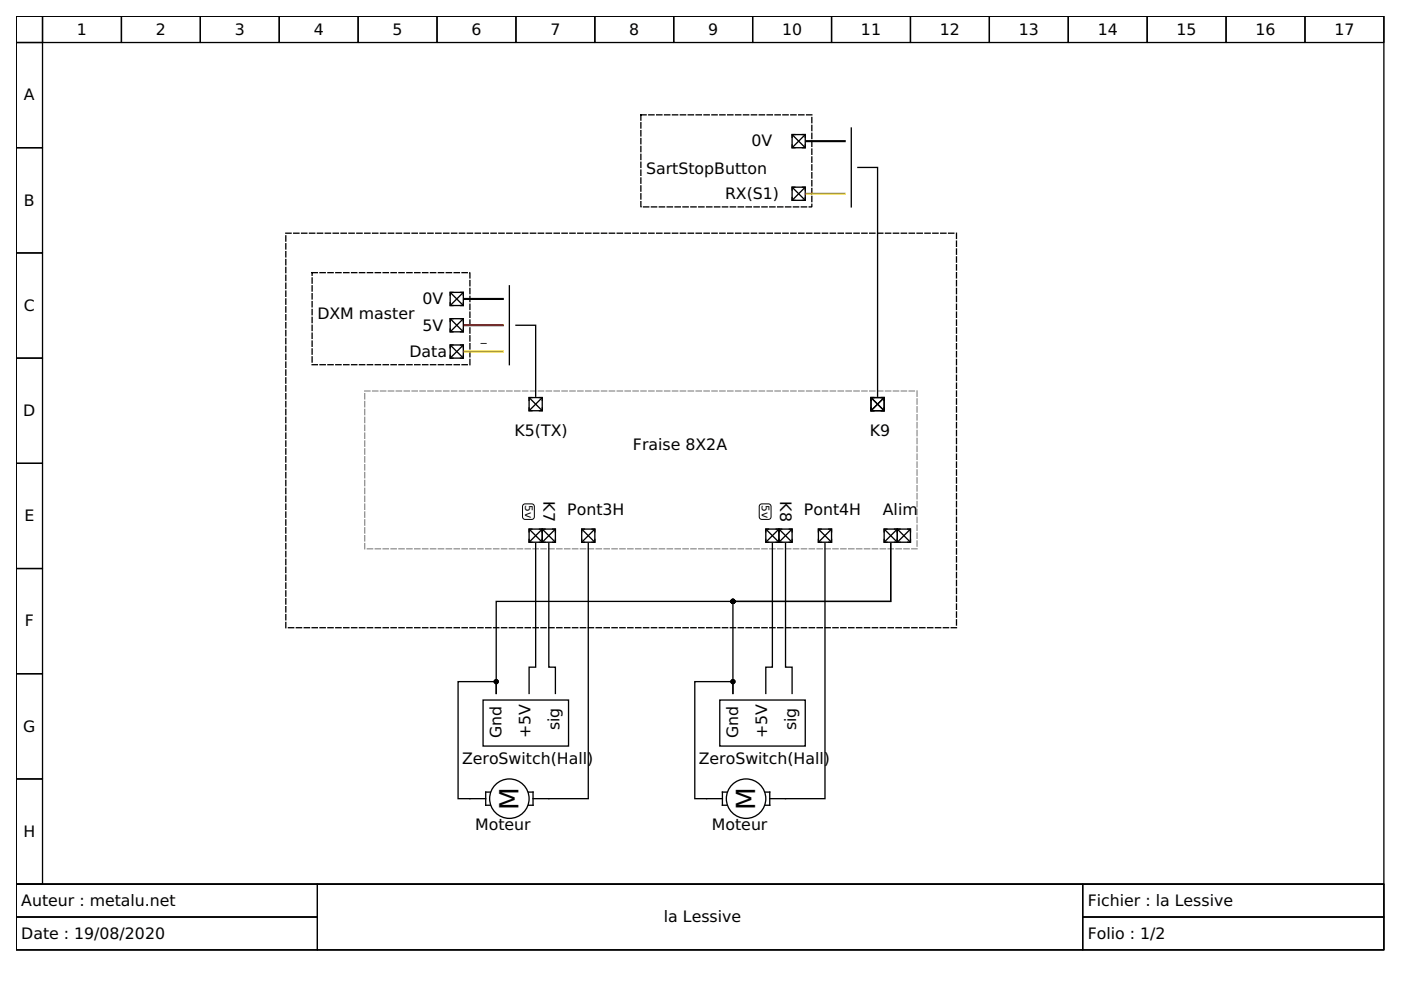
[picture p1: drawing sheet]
<svg xmlns="http://www.w3.org/2000/svg" width="297mm" height="210mm" viewBox="0 0 297 210" stroke-linecap="round" stroke-linejoin="round" font-family="sans-serif">
<g fill="none" stroke="#000" stroke-width=".28">
<path d="M3.4 3.4h290v184.1h-290zM3.4 3.4h5.6v5.6h-5.6zM3.4 9h5.6v22.3h-5.6zM9 3.4h16.7v5.6h-16.7zM25.7 3.4h16.8v5.6h-16.8zM42.5 3.4h16.7v5.6h-16.7zM59.2 3.4h16.7v5.6h-16.7zM75.9 3.4h16.8v5.6h-16.8zM92.7 3.4h16.7v5.6h-16.7zM109.4 3.4h16.7v5.6h-16.7zM126.1 3.4h16.7v5.6h-16.7zM142.8 3.4h16.8v5.6h-16.8z"/>
<path d="M159.6 3.4h16.7v5.6h-16.7zM176.3 3.4h16.7v5.6h-16.7zM193 3.4h16.8v5.6h-16.8zM209.8 3.4h16.7v5.6h-16.7zM226.5 3.4h16.7v5.6h-16.7zM243.2 3.4h16.8v5.6h-16.8zM260 3.4h16.7v5.6h-16.7zM276.7 3.4h16.7v5.6h-16.7zM3.4 31.3h5.6v22.3h-5.6zM167.9 39.7h2.8v2.8h-2.8zM167.9 28.5h2.8v2.8h-2.8zM167.9 30.7v.6h.6"/>
<path d="M168 39.8l2.6 2.6M168 28.6l2.6 2.6M168.5 39.7h-.6v.6M168.5 28.5h-.6v.6M170.1 39.7h.6v.6M170.1 28.5h.6v.6M170.6 39.8l-2.6 2.6M170.6 28.6l-2.6 2.6M170.7 30.7v.6h-.6M180.5 27.1v16.8M181.9 35.5h4.2v48.5M3.4 53.6h5.6v22.3h-5.6z"/>
<path d="M167.9 41.9v.6h.6M170.7 41.9v.6h-.6M3.4 75.9h5.6v22.3h-5.6zM95.4 73.1h2.8v2.8h-2.8zM95.4 67.6h2.8v2.8h-2.8zM95.4 62h2.8v2.8h-2.8zM95.4 75.3v.6h.6M95.4 69.8v.6h.6M95.4 64.2v.6h.6M95.5 73.2l2.6 2.6M95.5 67.7l2.6 2.6M95.5 62.1l2.6 2.6"/>
<path d="M96 73.1h-.6v.6M96 67.6h-.6v.6M96 62h-.6v.6M97.6 73.1h.6v.6M97.6 67.6h.6v.6M97.6 62h.6v.6M98.1 73.2l-2.6 2.6M98.1 67.7l-2.6 2.6M98.1 62.1l-2.6 2.6M98.2 75.3v.6h-.6M98.2 69.8v.6h-.6M98.2 64.2v.6h-.6"/>
<path d="M108 60.6v16.7M109.4 69h4.2v15M3.4 98.2h5.6v22.3h-5.6zM112.2 84.3h2.8v2.8h-2.8zM112.2 86.5v.6h.6M112.3 84.4l2.6 2.6M112.8 84.3h-.6v.6M114.4 84.3h.6v.6M114.9 84.4l-2.6 2.6M115 86.5v.6h-.6M184.7 84.3h2.8v2.8h-2.8zM184.7 86.5v.6h.6"/>
<path d="M184.8 84.4l2.6 2.6M185.3 84.3h-.6v.6M186.9 84.3h.6v.6M187.4 84.4l-2.6 2.6M187.5 86.5v.6h-.6M112.2 112.2h2.8v2.8h-2.8zM112.2 114.4v.6h.6M112.3 112.3l2.6 2.6M112.8 112.2h-.6v.6M113.6 115.2v26.3h-1.4v5.5M114.4 112.2h.6v.6v-.6h.6M114.4 115h.6v-.6v.6h.6"/>
<path d="M114.9 112.3l-2.6 2.6M115 112.2h2.8v2.8h-2.8zM115.1 112.3l2.6 2.6M116.4 115.2v26.3h1.4v5.5M117.2 112.2h.6v.6M117.7 112.3l-2.6 2.6M117.8 114.4v.6h-.6M123.3 112.2h2.8v2.8h-2.8zM123.3 114.4v.6h.6M123.4 112.3l2.6 2.6M123.9 112.2h-.6v.6M124.7 115.2v54.1h-11.7"/>
<path d="M125.5 112.2h.6v.6M126 112.3l-2.6 2.6M126.1 114.4v.6h-.6M162.4 112.2h2.8v2.8h-2.8zM162.4 114.4v.6h.6M162.5 112.3l2.6 2.6M163 112.2h-.6v.6M163.8 115.2v26.3h-1.4v5.5M164.6 112.2h.6v.6v-.6h.5M164.6 115h.6v-.6v.6h.5M165.1 112.3l-2.6 2.6M165.2 112.2h2.7v2.8h-2.7z"/>
<path d="M165.3 112.3l2.5 2.6M166.5 115.2v26.3h1.4v5.5M167.3 112.2h.6v.6M167.8 112.3l-2.5 2.6M167.9 114.4v.6h-.6M173.5 112.2h2.8v2.8h-2.8zM173.5 114.4v.6h.6M173.6 112.3l2.6 2.6M174.1 112.2h-.6v.6M174.9 115.2v54.1h-11.7M175.7 112.2h.6v.6M176.2 112.3l-2.6 2.6"/>
<path d="M176.3 114.4v.6h-.6M187.5 112.2h2.7v2.8h-2.7zM187.5 114.4v.6h.5M187.6 112.3l2.5 2.6M188 112.2h-.5v.6M189.7 112.2h.5v.6v-.6h.6M189.7 115h.5v-.6v.6h.6M190.1 112.3l-2.5 2.6M190.2 112.2h2.8v2.8h-2.8zM190.3 112.3l2.6 2.6M192.4 112.2h.6v.6M192.9 112.3l-2.6 2.6"/>
<path d="M193 114.4v.6h-.6M3.4 120.5h5.6v22.3h-5.6zM3.4 142.8h5.6v22.4h-5.6zM102.4 148.4h18.1v9.8h-18.1zM152.6 148.4h18.1v9.8h-18.1zM3.4 165.2h5.6v22.3h-5.6zM103 169.3h-5.9v-24.8h8.1v2.5v-19.5h83.7v-12.3v12.3h-33.5v19.5v-2.5h-8.1v24.8h5.9M104 167.9h-1v2.8h1M112 167.9h1v2.8h-1M154.1 167.9h-.9v2.8h.9M162.2 167.9h1v2.8h-1M3.4 187.5h290v13.9h-290z"/>
<circle cx="108" cy="169.3" r="4.2"/>
<circle cx="158.2" cy="169.3" r="4.2"/>
</g>
<path d="M110.9 107.1l.4-.3h1.4l.5 .3 .1 2.5-.3 .5h-1.7l-.4-.2zM161.2 106.9l1.7-.1 .5 .3 .1 2.5-.3 .5h-1.7l-.5-.2v-2.5zM3.4 187.5h63.9v6.9h-63.9zM3.4 194.4h63.9v7h-63.9zM67.3 187.5h162.3v13.9h-162.3zM229.6 187.5h63.8v6.9h-63.8zM229.6 194.4h63.8v7h-63.8z" fill="none" stroke="#000" stroke-width=".21"/>
<path d="M135.9 24.4h36.2v19.5h-36.2zM60.6 49.4h142.2v83.7h-142.2zM66.2 57.8h33.4v19.5h-33.4zM158.2 113.6h.1M180.5 158.2h.1M188.9 169.3h.1" fill="none" stroke="#000" stroke-width=".28" stroke-dasharray="1.1 .6"/>
<path d="M77.3 82.9h117.1v33.5h-117.1z" fill="none" stroke="#939393" stroke-width=".28" stroke-dasharray="1.1 .6"/>
<path d="M171 41.1h8.1M98.5 74.5h8.1" fill="none" stroke="#efcd09" stroke-width=".45"/>
<path d="M171 29.9h8.1M98.5 63.4h8.1" fill="none" stroke="#000" stroke-width=".45"/>
<path d="M98.5 69h8.1" fill="none" stroke="#da0000" stroke-width=".45"/>
<g fill="#000" stroke="#000" stroke-width=".28">
<circle cx="155.4" cy="127.5" r=".42"/>
<circle cx="105.2" cy="144.5" r=".42"/>
<circle cx="155.4" cy="144.5" r=".42"/>
</g>
<g font-size="5.6">
<text x="109.9" y="171.7" transform="rotate(-90 109.9 171.7)">M</text>
<text x="160.1" y="171.7" transform="rotate(-90 160.1 171.7)">M</text>
</g>
<g font-size="3.3">
<text x="16.3" y="7.3">1</text>
<text x="33" y="7.3">2</text>
<text x="49.8" y="7.3">3</text>
<text x="66.5" y="7.3">4</text>
<text x="83.2" y="7.3">5</text>
<text x="100" y="7.3">6</text>
<text x="116.7" y="7.3">7</text>
<text x="133.4" y="7.3">8</text>
<text x="150.1" y="7.3">9</text>
<text x="165.8" y="7.3">10</text>
<text x="182.5" y="7.3">11</text>
<text x="199.3" y="7.3">12</text>
<text x="216" y="7.3">13</text>
<text x="232.7" y="7.3">14</text>
<text x="249.5" y="7.3">15</text>
<text x="266.2" y="7.3">16</text>
<text x="282.9" y="7.3">17</text>
<text x="5.1" y="21.3">A</text>
<text x="159.3" y="31">0V</text>
<text x="137" y="36.9">SartStopButton</text>
<text x="5.1" y="43.6">B</text>
<text x="153.7" y="42.2">RX(S1)</text>
<text x="5.1" y="65.9">C</text>
<text x="89.6" y="64.5">0V</text>
<text x="67.3" y="67.6">DXM master</text>
<text x="89.6" y="70.1">5V</text>
<text x="86.8" y="75.7">Data</text>
<text x="4.9" y="88.2">D</text>
<text x="109.1" y="92.4">K5(TX)</text>
<text x="134.2" y="95.4">Fraise 8X2A</text>
<text x="184.4" y="92.4">K9</text>
<text x="115.2" y="106.3" transform="rotate(90 115.2 106.3)">K7</text>
<text x="165.4" y="106.3" transform="rotate(90 165.4 106.3)">K8</text>
<text x="5.2" y="110.5">E</text>
<text x="120.3" y="109.1">Pont3H</text>
<text x="170.5" y="109.1">Pont4H</text>
<text x="187.2" y="109.1">Alim</text>
<text x="5.3" y="132.8">F</text>
<text x="4.9" y="155.1">G</text>
<text x="118.6" y="154.8" transform="rotate(-90 118.6 154.8)">sig</text>
<text x="168.8" y="154.8" transform="rotate(-90 168.8 154.8)">sig</text>
<text x="106.3" y="156.5" transform="rotate(-90 106.3 156.5)">Gnd</text>
<text x="112.5" y="156.5" transform="rotate(-90 112.5 156.5)">+5V</text>
<text x="156.5" y="156.5" transform="rotate(-90 156.5 156.5)">Gnd</text>
<text x="162.7" y="156.5" transform="rotate(-90 162.7 156.5)">+5V</text>
<text x="98" y="162.1">ZeroSwitch(Hall)</text>
<text x="148.1" y="162.1">ZeroSwitch(Hall)</text>
<text x="5" y="177.4">H</text>
<text x="100.7" y="176">Moteur</text>
<text x="150.9" y="176">Moteur</text>
<text x="4.5" y="192.1">Auteur : metalu.net</text>
<text x="140.8" y="195.5">la Lessive</text>
<text x="230.6" y="192.1">Fichier : la Lessive</text>
<text x="4.5" y="199">Date : 19/08/2020</text>
<text x="230.6" y="199">Folio : 1/2</text>
</g>
<text font-size="2.5" x="101.9" y="72.3">_</text>
<g font-size="2.2">
<text x="111.3" y="107.1" transform="rotate(90 111.3 107.1)">5v</text>
<text x="161.5" y="107.1" transform="rotate(90 161.5 107.1)">5v</text>
</g>
</svg>
